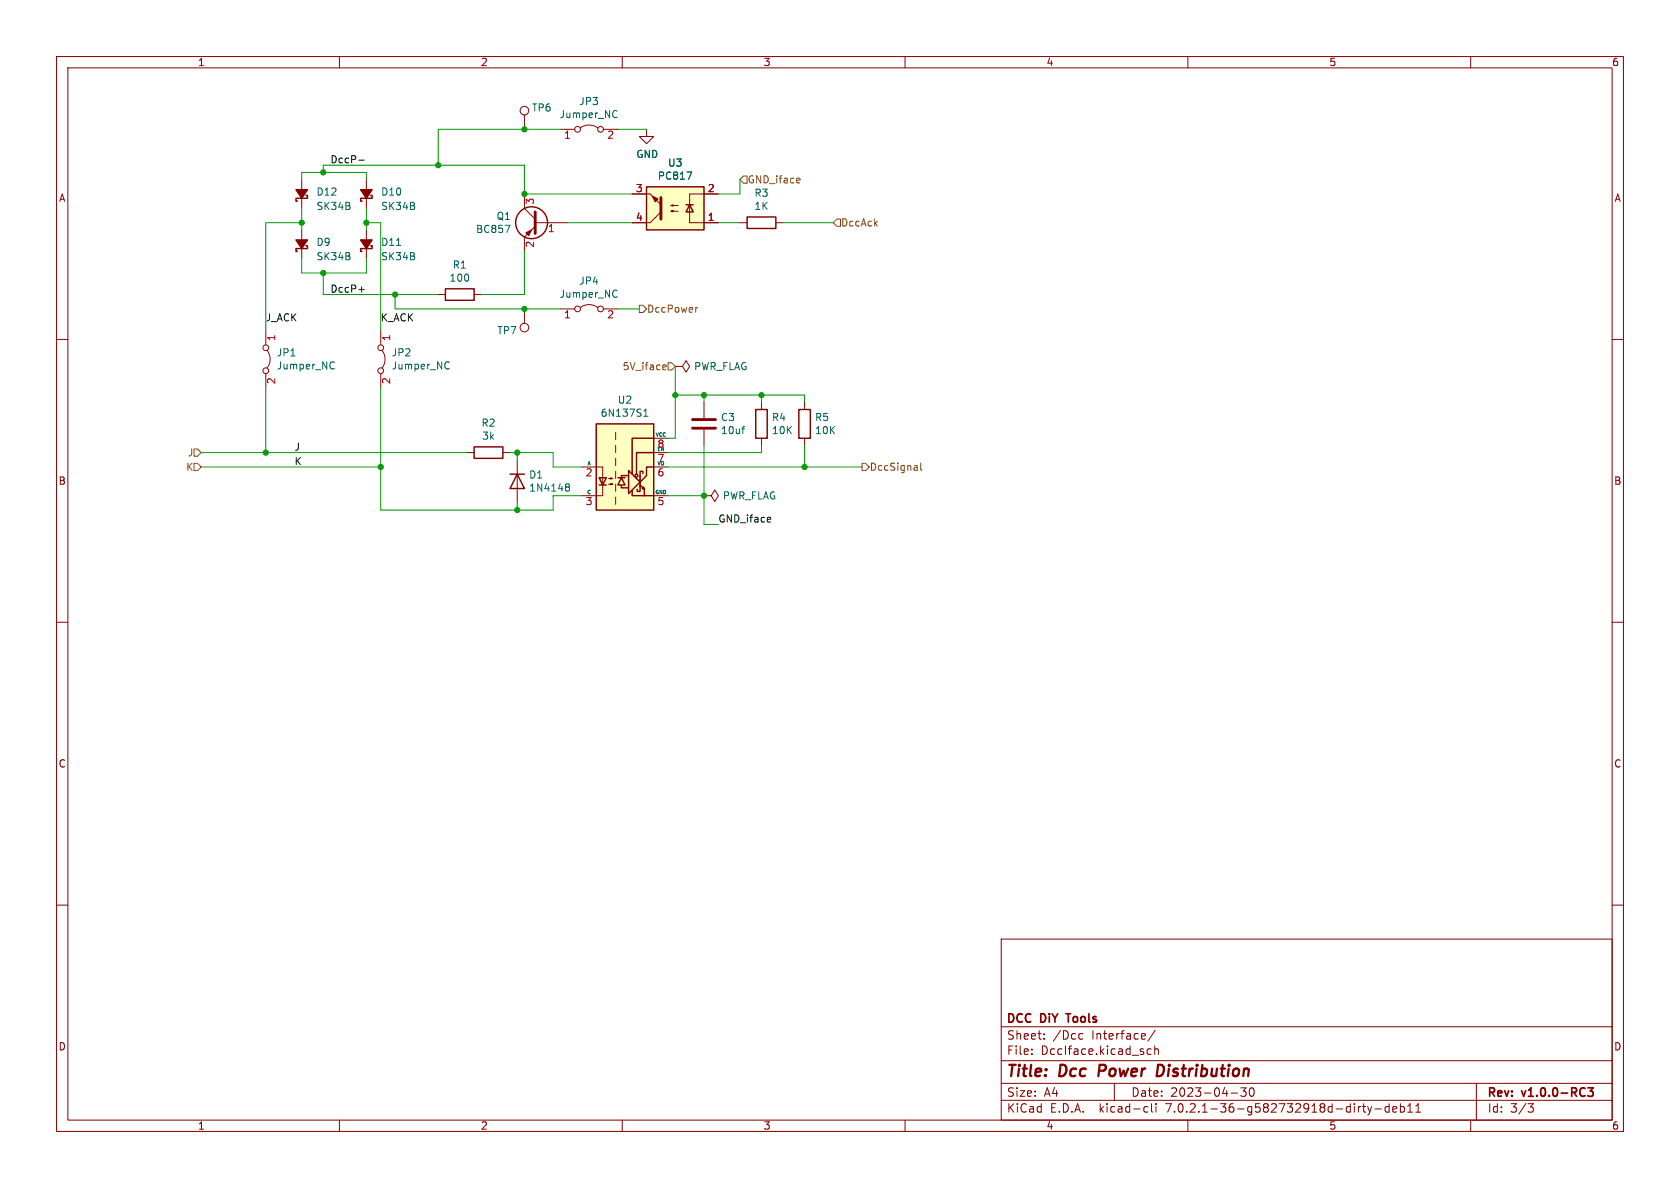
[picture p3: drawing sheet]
<svg xmlns="http://www.w3.org/2000/svg" width="297mm" height="210mm" viewBox="0 0 297 210" stroke-linecap="round" stroke-linejoin="round" font-family="sans-serif">
<g fill="none" stroke="#840000" stroke-width=".18">
<path d="M10 10h277v190h-277zM12 12h273v186h-273zM60 10v2M110 10v2M160 10v2M210 10v2M260 10v2M53.3 31.8v5M64.8 31.8v5M92.7 34.3v2.5l1.9 1.9M92.7 20.3v2.6M94.6 39.4h5.7"/>
<path d="M99.1 22.9h2.5M102.6 22.6a2.54 2.54 0 0 1 3.1 0M106.7 22.9h2.5M111.8 34.3h3.1M114.3 22.9v1.2h1.3l-1.3 1.3-1.3-1.3h1.3M116.8 37.5l-1.9 1.9h-3.1M118.6 36.3l.4 .1v-.2l-.4 .1h1.3M118.6 37.3l.4 .2v-.3l-.4 .1h1.3M127 34.3h-5.1v5.1h5.1M130.8 39.4h1.3M137.2 39.4h1.2M10 60h2"/>
<path d="M47 58.4v2.6M53.3 40.6v5.1M64.8 40.6v5.1M67.3 58.4v2.6M77.5 52.1h1.2M83.8 52.1h1.3M92.7 54.6v2.6M94.6 40l-1.9 1.9v2.6M99.1 54.6h2.5M102.6 54.4a2.54 2.54 0 0 1 3.1 0M106.7 54.6h2.5M285 60h2"/>
<path d="M47 66v2.6M47.2 62a2.54 2.54 0 0 1 0 3M67.3 66v2.6M67.6 62a2.54 2.54 0 0 1 0 3M108.8 76.5v1.2M108.8 78.7v1.3M115.6 77.5h2.5M119.4 64.8h1.2l.7-1 .6 1-.6 1-.7-1M119.4 64.8h.1M124.5 71.1v2.8M124.5 75.9v2.8M134.6 71.1v1.3"/>
<path d="M134.6 77.5v1.2M142.2 71.1v1.3M142.2 77.5v1.2M82.5 80h1.3M88.9 80h1.3M91.4 81.3v7.6M102.9 82.6h3.7v5h-3.7M107.6 85.6h.7l-.4 .1v-.2l.4 .1M107.6 84.6h.7l-.4 .1v-.2l.4 .1M108.8 81v1.3M108.8 83.3v1.3M108.8 85.6v1.3"/>
<path d="M108.8 87.9v1.3M115.6 80h2.5M115.6 82.6h2.5M115.6 87.6h2.5M124.5 87.6h1.2l.7-1 .6 1-.6 1-.7-1M124.5 87.6h.1M10 110h2M285 110h2M10 160h2M285 160h2M177 166h108v32h-108zM60 198v2"/>
<path d="M110 198v2M160 198v2M177 194.5h108M177 191.5h108M177 187.5h108M177 181.5h108M182.4 186.3v.1M182.4 185.5v.1M184.6 183.6v.1M184.6 182.8v.1M191 182.7l.4 .1M191.4 183.6l-.4 .1"/>
<path d="M197 191.5v3M202.4 182.8l.1 .3-.7 .1M202.5 195.6l.4 .1M202.9 196.5l-.4 .1M203.5 185.5l-.4-.1-.3 .3v.4l.1 .2h.6M203.6 195.1v1.3l.2 .2M204.1 185.5l.3-.1 .3 .1 .1 .9M204.1 184.9v1.5M204.2 182.1l-1.3 2M204.4 195.1v.1M204.4 195.6v1M210 198v2"/>
<path d="M217.6 193.2h1.2M219.4 192.3h.9l-.5 .6 .4 .1v.7l-.2 .1h-.4l-.2-.1M221 192.4l.2-.1a.81 .81 0 0 1 .6 .6 .81 .81 0 0 1-.3 .8l-.1 .1a.81 .81 0 0 1-.4-1.4zM240.4 195.6h.2M240.9 195.6h.5M241.1 195.1v1.3l.3 .2M241.8 195.6l.3 1M242.1 196.6l-.1 .4-.2 .1M242.5 195.6l-.4 1M243.1 196h1.1M245.6 195.7l-.5-.1-.2 .3v.4l.1 .2h.6M245.6 195.1v1.5"/>
<path d="M246.2 196.1l.7-.1v-.3l-.5-.1-.2 .2 .1 .7h.6M247.6 195.7l.4-.1 .3 .3v.4l-.2 .2h-.5M247.6 195.1v1.5M248.9 196.6h.8M248.9 195.5l.4-.4v1.5M250.3 196.6h.8M250.3 195.5l.4-.4v1.5M260 198v2M261 191.5v6.5M270.1 195.1h1l-.5 .6 .4 .1 .1 .5-.3 .3h-.4"/>
<circle cx="92.7" cy="19.6" r=".76"/>
<circle cx="102.1" cy="22.9" r=".51"/>
<circle cx="106.2" cy="22.9" r=".51"/>
<circle cx="92.7" cy="57.9" r=".76"/>
<circle cx="102.1" cy="54.6" r=".51"/>
<circle cx="106.2" cy="54.6" r=".51"/>
<circle cx="47" cy="61.5" r=".51"/>
<circle cx="47" cy="65.5" r=".51"/>
<circle cx="67.3" cy="61.5" r=".51"/>
<circle cx="67.3" cy="65.5" r=".51"/>
</g>
<path d="M188.4 179.2h.9M280.7 192.3h.9l-.5 .6 .5 .1v.7l-.2 .1h-.5l-.2-.1" fill="none" stroke="#840000" stroke-width=".3"/>
<path d="M205.2 188.2h-.5l-.2 2 .8-.1" fill="none" stroke="#840000" stroke-width=".4"/>
<g fill="none" stroke="#006464" stroke-width=".18">
<path d="M108.7 19.5l.4 .2M89.3 39.8h.8l-.5 1.3M109.1 20.7l-.4 .1M121.4 30.4h.9l-.6 1.3M108.7 51.3l.4 .1M109.1 52.4l-.4 .2M58.7 64l.4 .1M59.1 65.1l-.4 .1M79.1 64l.3 .1M79.4 65.1l-.3 .1M113.8 72.7l.4-.4v1.3M113.8 73.6h.7"/>
<path d="M131.1 75.8h.5M131.6 75.4l-.2 .1M100.2 85.6h.2l.3 .2-.3 .3M100.2 86.1h.2M100.4 86.1l.3 .2v.3l-.3 .2h-.2"/>
</g>
<g fill="none" stroke="#840000" stroke-width=".25">
<path d="M54.1 34.5h.3v.6h-2.1v.5h.3M65.5 34.5h.3v.6h-2v.5h.2M114.3 33h10.2v7.6h-10.2zM121.3 36.2h1.3M121.9 36.2l.7 1.3h-1.3zM132.1 38.4h5.1v2h-5.1zM54.1 43.4h.3v.5h-2.1v.6h.3M65.5 43.4h.3v.5h-2v.6h.2M78.7 51.1h5.1v2h-5.1zM83.8 79h5.1v2h-5.1zM105.4 74.9h10.2v15.3h-10.2zM115.6 77.5h-3.8v6.3"/>
<path d="M133.6 72.4h2v5.1h-2zM141.2 72.4h2.1v5.1h-2.1zM90.2 83.8h2.5M91.4 83.8l1.3 2.6h-2.5zM105.9 84.5h1.3l-.6 1.2zM105.9 85.7h1.3M109.2 84.5h1.3M109.9 85.9v.3h1.2M109.9 84.5l.6 1.2h-1.3zM111 84.1h-1.1v.4M111.1 83.2l2.1 2-2.1 2zM111.8 86.6v1h3.8"/>
<path d="M113.2 85.9v1h-.6v-.4M113.2 85.7l.7 .8-.1-.4-.3 .3 .4 .1v1.1M113.2 84.2v1.9M113.7 83.7v-.4h-.5v1M115.6 80h-3.1v3.8M115.6 82.6h-1.3v1.5l-1 1"/>
<circle cx="94" cy="39.4" r="2.82"/>
<circle cx="112.5" cy="84.1" r=".25"/>
</g>
<g fill="#840000" stroke="#840000" stroke-width=".25">
<path d="M63.8 42.4h2l-1 1.5z"/>
<path d="M52.3 33.5h2.1l-1.1 1.6z"/>
<path d="M63.8 33.5h2l-1 1.6z"/>
<path d="M52.3 42.4h2.1l-1.1 1.5z"/>
</g>
<path d="M94.6 37.5v3.8M116.8 34.9v3.8M122.4 75.7h4.1M122.4 74.2h4.1" fill="none" stroke="#840000" stroke-width=".51"/>
<g fill="#840000" stroke="#840000" stroke-width=".18">
<path d="M93 41.1l1-.5-.5 1.1z"/>
<path d="M114.9 34.3l1.9 1.9z"/>
<path d="M115.3 34.7l1 .5-.5 .5z"/>
</g>
<g fill="#ffffc2" stroke="#ffffc2" stroke-width=".18">
<path d="M114.3 33h10.2v7.6h-10.2z"/>
<path d="M105.4 74.9h10.2v15.3h-10.2z"/>
</g>
<path d="M131.4 31.1h.7v1.3h-.7l-.6-.6zM141.4 31.6v.2l-.6 .1M148 38.7h.6v1.3h-.6l-.7-.6zM113 54h.7l.6 .6-.6 .6h-.7zM123.4 54.4l-.4 .1M34.3 79.4h.6l.7 .6-.7 .6h-.6zM117.3 64.5l.4 .1 .1 .2-.6 .1M117.7 65.3l-.4 .1M118.1 64.1h.6l.7 .7-.7 .6h-.6zM34.3 81.9h.6l.7 .7-.7 .6h-.6zM152.4 81.9h.6l.7 .7-.7 .6h-.6zM162.8 81.9v1.1l.2 .1" fill="none" stroke="#725600" stroke-width=".18"/>
<path d="M63.4 28.3h1M63.4 51.2h1M136.2 91.5l.1 .2-.7 .2" fill="none" stroke="#0f0f0f" stroke-width=".18"/>
<g fill="none" stroke="#009600" stroke-width=".18">
<path d="M53.3 31.8v-1.3h11.5v1.3M53.3 39.4h-6.3v19M53.3 36.8v3.8M57.1 30.5v-1.3h35.6v5.1h19.1M64.8 39.4h2.5v19M64.8 36.8v3.8M99.1 22.9h-21.6v6.3M100.3 39.4h11.5M109.2 22.9h5.1M127 39.4h3.8M130.8 31.8v2.5h-3.8M138.4 39.4h8.9"/>
<path d="M53.3 45.7v2.6h11.5v-2.6M57.1 48.3v3.8h20.4M69.8 52.1v2.5h29.3M92.7 44.5v7.6h-7.6M109.2 54.6h3.8M47 68.6v11.4M67.3 68.6v21.6h30.5v-2.6h5.1M119.4 64.8v12.7h-1.3M119.4 69.9h22.8v1.2M124.5 69.9v1.2M124.5 78.7v14h2.5M134.6 78.7v1.3h-16.5"/>
<path d="M134.6 69.9v1.2M142.2 78.7v3.9M35.6 82.6h31.7M35.6 80h46.9M90.2 80h7.6v2.6h5.1M91.4 80v1.3M91.4 88.9v1.3M118.1 82.6h34.3M118.1 87.6h6.4"/>
</g>
<g fill="#009600" stroke="#009600" stroke-width=".18">
<circle cx="53.3" cy="39.4" r=".46"/>
<circle cx="57.1" cy="48.3" r=".46"/>
<circle cx="69.8" cy="52.1" r=".46"/>
<circle cx="64.8" cy="39.4" r=".46"/>
<circle cx="57.1" cy="30.5" r=".46"/>
<circle cx="92.7" cy="54.6" r=".46"/>
<circle cx="77.5" cy="29.2" r=".46"/>
<circle cx="92.7" cy="22.9" r=".46"/>
<circle cx="92.7" cy="34.3" r=".46"/>
<circle cx="47" cy="80" r=".46"/>
<circle cx="91.4" cy="90.2" r=".46"/>
<circle cx="91.4" cy="80" r=".46"/>
<circle cx="67.3" cy="82.6" r=".46"/>
<circle cx="124.5" cy="69.9" r=".46"/>
<circle cx="119.4" cy="69.9" r=".46"/>
<circle cx="134.6" cy="69.9" r=".46"/>
<circle cx="142.2" cy="82.6" r=".46"/>
<circle cx="124.5" cy="87.6" r=".46"/>
</g>
<g font-size="2.8" fill="#840000">
<text x="178" y="190.8">Title:</text>
<text x="187.4" y="190.8">Dcc</text>
<text x="194.9" y="190.8">Power</text>
<text x="205.8" y="190.8">Distribution</text>
</g>
<g font-size="2.1" fill="#840000">
<text x="178" y="183.9">Sheet:</text>
<text x="178" y="181.1">DCC</text>
<text x="184.1" y="181.1">DiY</text>
<text x="186.2" y="183.9">/Dcc</text>
<text x="189.2" y="181.1">Tools</text>
<text x="193" y="183.9">Interface/</text>
<text x="178" y="186.6">File:</text>
<text x="184" y="186.6">DccIface.kicad_sch</text>
<text x="178" y="196.8">KiCad</text>
<text x="178" y="194">Size:</text>
<text x="184.6" y="194">A4</text>
<text x="185.7" y="196.8">E.D.A.</text>
<text x="194.4" y="196.8">kicad-cli</text>
<text x="200" y="194">Date:</text>
<text x="206.2" y="196.8">7.0.2.1-36-g582732918d-dirty-deb11</text>
<text x="206.9" y="194">2023-04-30</text>
<text x="263" y="194.2">Rev:</text>
<text x="263" y="196.8">Id:</text>
<text x="267" y="196.8">3/3</text>
<text x="269.2" y="194.2">v1.0.0-RC3</text>
</g>
<g font-size="1.8" fill="#840000">
<text x="35" y="11.8">1</text>
<text x="85" y="11.8">2</text>
<text x="135" y="11.8">3</text>
<text x="185" y="11.8">4</text>
<text x="235" y="11.8">5</text>
<text x="285" y="11.8">6</text>
<text x="10.4" y="35.8">A</text>
<text x="285.4" y="35.8">A</text>
<text x="10.3" y="85.8">B</text>
<text x="285.3" y="85.8">B</text>
<text x="10.3" y="135.8">C</text>
<text x="285.3" y="135.8">C</text>
<text x="10.3" y="185.8">D</text>
<text x="285.3" y="185.8">D</text>
<text x="35" y="199.8">1</text>
<text x="85" y="199.8">2</text>
<text x="135" y="199.8">3</text>
<text x="185" y="199.8">4</text>
<text x="235" y="199.8">5</text>
<text x="285" y="199.8">6</text>
</g>
<g font-size="1.8" fill="#006464">
<text x="94" y="19.9">TP6</text>
<text x="98.9" y="21">Jumper_NC</text>
<text x="102.4" y="18.7">JP3</text>
<text x="112.4" y="28.1">GND</text>
<text x="118" y="29.6">U3</text>
<text x="55.9" y="34.7">D12</text>
<text x="67.3" y="34.7">D10</text>
<text x="116.2" y="31.9">PC817</text>
<text x="133.3" y="34.9">R3</text>
<text x="55.9" y="37.3">SK34B</text>
<text x="67.3" y="37.3">SK34B</text>
<text x="84.1" y="41.3">BC857</text>
<text x="87.7" y="39">Q1</text>
<text x="133.3" y="37.2">1K</text>
<text x="55.9" y="43.6">D9</text>
<text x="55.9" y="46.2">SK34B</text>
<text x="67.3" y="43.6">D11</text>
<text x="67.3" y="46.2">SK34B</text>
<text x="80" y="47.6">R1</text>
<text x="79.4" y="49.9">100</text>
<text x="98.9" y="52.8">Jumper_NC</text>
<text x="102.4" y="50.5">JP4</text>
<text x="87.9" y="59.2">TP7</text>
<text x="48.9" y="63.2">JP1</text>
<text x="48.9" y="65.5">Jumper_NC</text>
<text x="69.2" y="63.2">JP2</text>
<text x="69.2" y="65.5">Jumper_NC</text>
<text x="122.6" y="65.6">PWR_FLAG</text>
<text x="109.2" y="71.5">U2</text>
<text x="85.1" y="75.6">R2</text>
<text x="85.2" y="77.9">3k</text>
<text x="106.1" y="73.8">6N137S1</text>
<text x="127.4" y="74.6">C3</text>
<text x="127.4" y="76.9">10uf</text>
<text x="136.4" y="74.6">R4</text>
<text x="136.4" y="76.9">10K</text>
<text x="144" y="74.6">R5</text>
<text x="144" y="76.9">10K</text>
<text x="93.5" y="84.7">D1</text>
<text x="93.5" y="87.1">1N4148</text>
<text x="127.7" y="88.5">PWR_FLAG</text>
</g>
<g font-size="1.8" fill="#0f0f0f">
<text x="58.4" y="28.9">DccP-</text>
<text x="58.4" y="51.8">DccP+</text>
<text x="47" y="56.9">J_ACK</text>
<text x="67.3" y="56.9">K_ACK</text>
<text x="52.1" y="79.7">J</text>
<text x="52.1" y="82.3">K</text>
<text x="127" y="92.4">GND_iface</text>
</g>
<g font-size="1.8" fill="#a90000">
<text x="99.7" y="24.8">1</text>
<text x="107.3" y="24.8">2</text>
<text x="112.4" y="34">3</text>
<text x="125.1" y="34">2</text>
<text x="94.6" y="36.2" transform="rotate(-90 94.6 36.2)">3</text>
<text x="96.8" y="41.3">1</text>
<text x="112.4" y="39.1">4</text>
<text x="125.1" y="39.1">1</text>
<text x="94.6" y="43.8" transform="rotate(-90 94.6 43.8)">2</text>
<text x="99.7" y="56.5">1</text>
<text x="107.3" y="56.5">2</text>
<text x="48.9" y="60.4" transform="rotate(-90 48.9 60.4)">1</text>
<text x="69.2" y="60.4" transform="rotate(-90 69.2 60.4)">1</text>
<text x="48.9" y="68" transform="rotate(-90 48.9 68)">2</text>
<text x="69.2" y="68" transform="rotate(-90 69.2 68)">2</text>
<text x="116.2" y="81.9">7</text>
<text x="116.2" y="79.4">8</text>
<text x="103.5" y="84.5">2</text>
<text x="103.5" y="89.5">3</text>
<text x="116.2" y="89.5">5</text>
<text x="116.2" y="84.5">6</text>
</g>
<g font-size="1.8" fill="#725600">
<text x="132.2" y="32.6">GND_iface</text>
<text x="148.7" y="40.2">DccAck</text>
<text x="114.4" y="55.4">DccPower</text>
<text x="110" y="65.6">5V_iface</text>
<text x="32.8" y="83.4">K</text>
<text x="33.1" y="80.8">J</text>
<text x="153.8" y="83.4">DccSignal</text>
</g>
<g font-size=".9" fill="#006464">
<text x="115.8" y="77.2">VCC</text>
<text x="103.8" y="82.3">A</text>
<text x="116.1" y="82.3">VO</text>
<text x="103.7" y="87.4">C</text>
<text x="115.8" y="87.4">GND</text>
</g>
<text font-size=".9" fill="#a90000" x="116.1" y="79.8">EN</text>
</svg>
